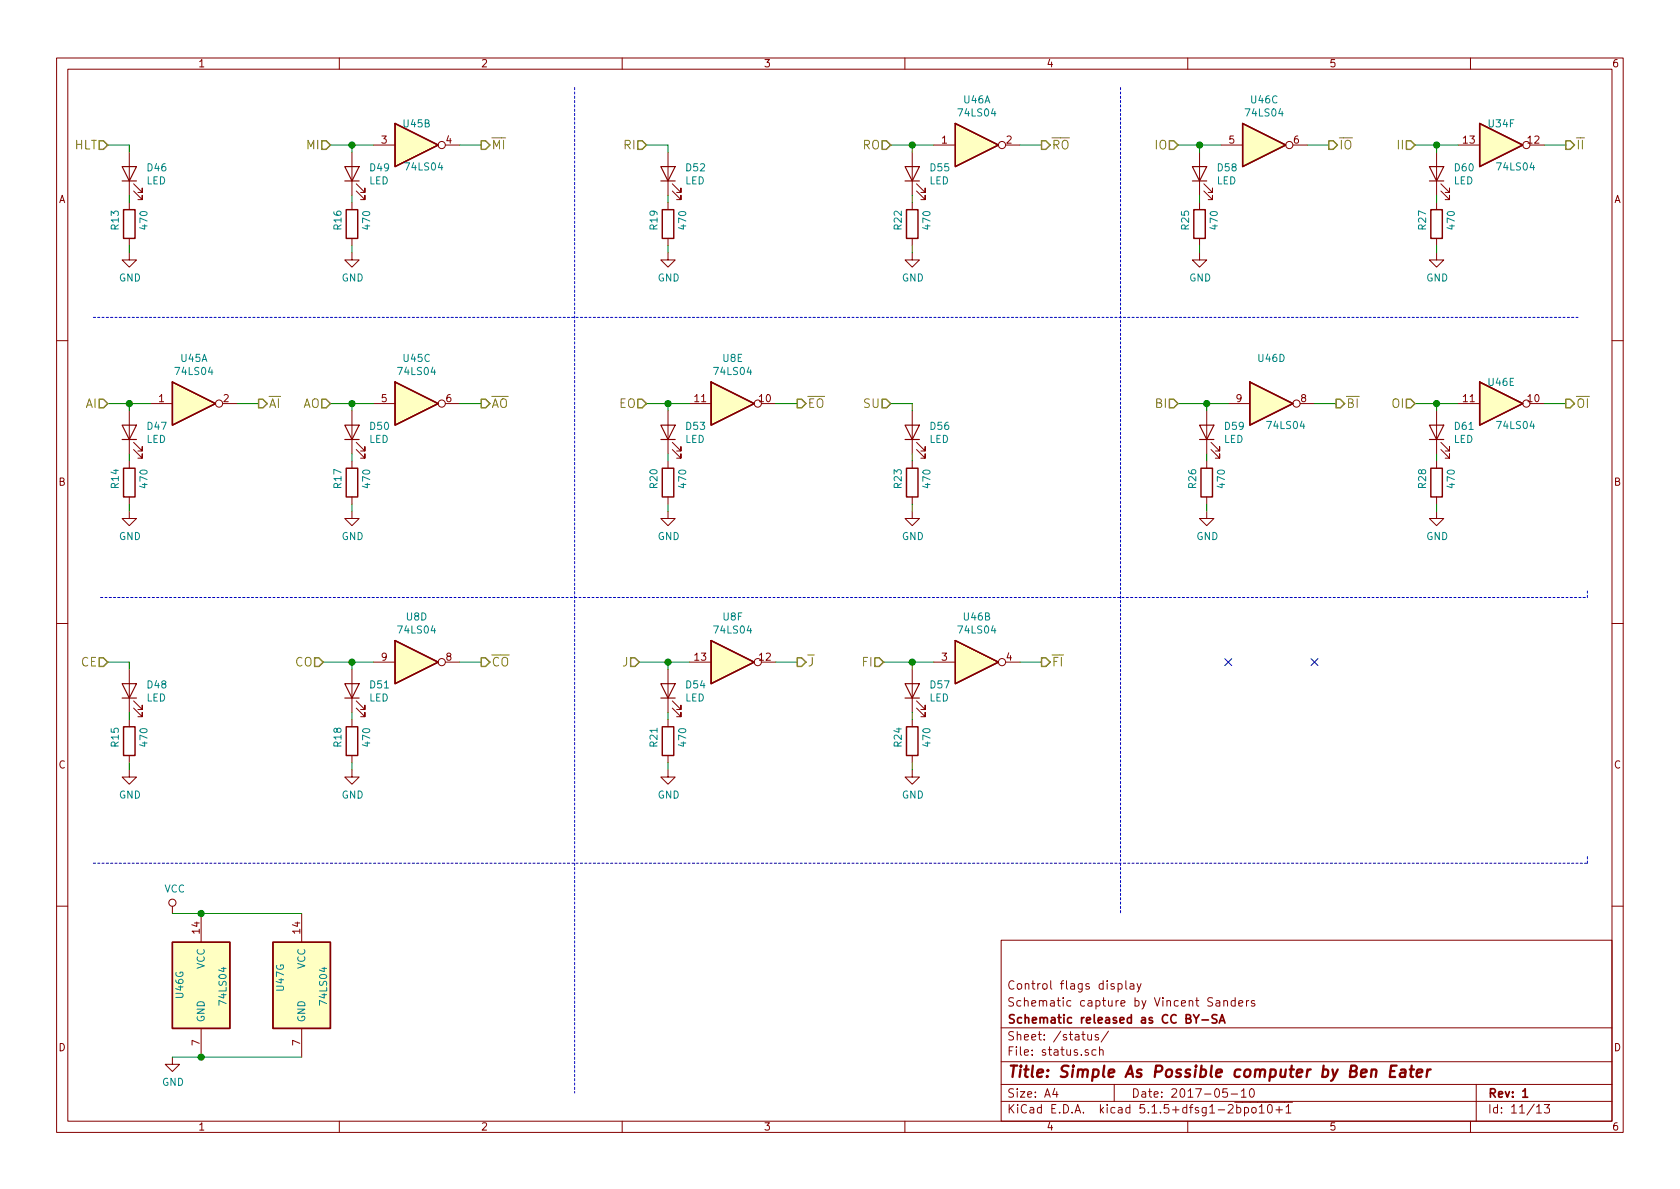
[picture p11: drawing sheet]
EESchema Schematic File Version 4
EELAYER 30 0
EELAYER END
$Descr A4 11693 8268
encoding utf-8
Sheet 11 13
Title "Simple As Possible computer by Ben Eater"
Date "2017-05-10"
Rev "1"
Comp "Schematic released as CC BY-SA"
Comment1 "Schematic capture by Vincent Sanders"
Comment2 "Control flags display"
Comment3 ""
Comment4 ""
$EndDescr
Text HLabel 750  1000 0    60   Input ~ 0
HLT
Text HLabel 3350 1000 2    60   Output ~ 0
~MI
Text HLabel 2300 1000 0    60   Input ~ 0
MI
Wire Wire Line
	2300 1000 2450 1000
Wire Wire Line
	2450 1050 2450 1000
Connection ~ 2450 1000
Wire Wire Line
	2450 1400 2450 1350
Wire Wire Line
	2450 1750 2450 1700
Wire Wire Line
	6350 3550 6350 3500
Wire Wire Line
	6350 3200 6350 3150
Wire Wire Line
	6200 2800 6350 2800
Wire Wire Line
	6350 2800 6350 2850
Wire Wire Line
	4650 1750 4650 1700
Wire Wire Line
	4650 1400 4650 1350
Wire Wire Line
	4500 1000 4650 1000
Wire Wire Line
	4650 1000 4650 1050
Text HLabel 4500 1000 0    60   Input ~ 0
RI
Wire Wire Line
	6200 1000 6350 1000
Wire Wire Line
	6350 1050 6350 1000
Connection ~ 6350 1000
Wire Wire Line
	6350 1400 6350 1350
Wire Wire Line
	6350 1750 6350 1700
Text HLabel 6200 1000 0    60   Input ~ 0
RO
Text HLabel 7250 1000 2    60   Output ~ 0
~RO
Wire Wire Line
	8200 1000 8350 1000
Wire Wire Line
	8350 1050 8350 1000
Connection ~ 8350 1000
Wire Wire Line
	8350 1400 8350 1350
Wire Wire Line
	8350 1750 8350 1700
Text HLabel 9250 1000 2    60   Output ~ 0
~IO
Text HLabel 8200 1000 0    60   Input ~ 0
IO
Wire Wire Line
	9850 1000 10000 1000
Wire Wire Line
	10000 1050 10000 1000
Connection ~ 10000 1000
Wire Wire Line
	10000 1400 10000 1350
Wire Wire Line
	10000 1750 10000 1700
Text HLabel 9850 1000 0    60   Input ~ 0
II
Text HLabel 10900 1000 2    60   Output ~ 0
~II
Wire Wire Line
	750  2800 900  2800
Wire Wire Line
	900  2850 900  2800
Connection ~ 900  2800
Wire Wire Line
	900  3200 900  3150
Wire Wire Line
	900  3550 900  3500
Text HLabel 1800 2800 2    60   Output ~ 0
~AI
Text HLabel 750  2800 0    60   Input ~ 0
AI
Wire Wire Line
	2300 2800 2450 2800
Wire Wire Line
	2450 2850 2450 2800
Connection ~ 2450 2800
Wire Wire Line
	2450 3200 2450 3150
Wire Wire Line
	2450 3550 2450 3500
Text HLabel 2300 2800 0    60   Input ~ 0
AO
Text HLabel 3350 2800 2    60   Output ~ 0
~AO
Text HLabel 5550 2800 2    60   Output ~ 0
~EO
Wire Wire Line
	4500 2800 4650 2800
Wire Wire Line
	4650 2850 4650 2800
Connection ~ 4650 2800
Wire Wire Line
	4650 3200 4650 3150
Wire Wire Line
	4650 3550 4650 3500
Text HLabel 4500 2800 0    60   Input ~ 0
EO
Wire Wire Line
	8400 3200 8400 3150
Text HLabel 6200 2800 0    60   Input ~ 0
SU
Text HLabel 8200 2800 0    60   Input ~ 0
BI
Text HLabel 9300 2800 2    60   Output ~ 0
~BI
Wire Wire Line
	10000 3550 10000 3500
Wire Wire Line
	10000 3200 10000 3150
Wire Wire Line
	9850 2800 10000 2800
Wire Wire Line
	10000 2800 10000 2850
Text HLabel 9850 2800 0    60   Input ~ 0
OI
Wire Wire Line
	900  5350 900  5300
Wire Wire Line
	900  5000 900  4950
Wire Wire Line
	750  4600 900  4600
Wire Wire Line
	900  4600 900  4650
Text HLabel 750  4600 0    60   Input ~ 0
CE
Wire Wire Line
	8400 2850 8400 2800
Connection ~ 8400 2800
Wire Wire Line
	8400 3550 8400 3500
Wire Wire Line
	2450 5000 2450 4950
Wire Wire Line
	2450 4650 2450 4600
Connection ~ 2450 4600
Wire Wire Line
	2450 5350 2450 5300
Wire Wire Line
	4650 5000 4650 4950
Wire Wire Line
	4650 4650 4650 4600
Connection ~ 4650 4600
Wire Wire Line
	4650 5350 4650 5300
Text HLabel 2250 4600 0    60   Input ~ 0
CO
Text HLabel 4450 4600 0    60   Input ~ 0
J
Text HLabel 3350 4600 2    60   Output ~ 0
~CO
Text HLabel 5550 4600 2    60   Output ~ 0
~J
Wire Wire Line
	900  1750 900  1700
Wire Wire Line
	900  1400 900  1350
Wire Wire Line
	750  1000 900  1000
Wire Wire Line
	900  1000 900  1050
Wire Notes Line
	4000 600  4000 7600
Wire Notes Line
	7800 600  7800 6350
Wire Notes Line
	650  2200 11000 2200
Wire Notes Line
	700  4150 11050 4150
Wire Notes Line
	11050 4150 11050 4100
Wire Notes Line
	650  6000 11050 6000
Wire Notes Line
	11050 6000 11050 5950
NoConn ~ 9150 4600
NoConn ~ 8550 4600
Text HLabel 6150 4600 0    60   Input ~ 0
FI
Text HLabel 7250 4600 2    60   Output ~ 0
~FI
Wire Wire Line
	6350 4650 6350 4600
Connection ~ 6350 4600
Wire Wire Line
	6350 4950 6350 5000
Wire Wire Line
	6350 5300 6350 5350
Wire Wire Line
	8400 2800 8200 2800
Wire Wire Line
	2450 4600 2250 4600
Wire Wire Line
	6350 4600 6150 4600
$Comp
L Device:LED D46
U 1 1
P 900 1200
F 0 "D46" V 939 1083 50  0000 R CNN
F 1 "LED" V 848 1083 50  0000 R CNN
F 2 "" H 900 1200 50  0001 C CNN
F 3 "~" H 900 1200 50  0001 C CNN
	1    900  1200
	0    -1   -1   0   
$EndComp
$Comp
L Device:LED D49
U 1 1
P 2450 1200
F 0 "D49" V 2489 1083 50  0000 R CNN
F 1 "LED" V 2398 1083 50  0000 R CNN
F 2 "" H 2450 1200 50  0001 C CNN
F 3 "~" H 2450 1200 50  0001 C CNN
	1    2450 1200
	0    -1   -1   0   
$EndComp
$Comp
L Device:LED D47
U 1 1
P 900 3000
F 0 "D47" V 939 2883 50  0000 R CNN
F 1 "LED" V 848 2883 50  0000 R CNN
F 2 "" H 900 3000 50  0001 C CNN
F 3 "~" H 900 3000 50  0001 C CNN
	1    900  3000
	0    -1   -1   0   
$EndComp
$Comp
L Device:LED D50
U 1 1
P 2450 3000
F 0 "D50" V 2489 2883 50  0000 R CNN
F 1 "LED" V 2398 2883 50  0000 R CNN
F 2 "" H 2450 3000 50  0001 C CNN
F 3 "~" H 2450 3000 50  0001 C CNN
	1    2450 3000
	0    -1   -1   0   
$EndComp
$Comp
L Device:LED D52
U 1 1
P 4650 1200
F 0 "D52" V 4689 1083 50  0000 R CNN
F 1 "LED" V 4598 1083 50  0000 R CNN
F 2 "" H 4650 1200 50  0001 C CNN
F 3 "~" H 4650 1200 50  0001 C CNN
	1    4650 1200
	0    -1   -1   0   
$EndComp
$Comp
L Device:LED D55
U 1 1
P 6350 1200
F 0 "D55" V 6389 1083 50  0000 R CNN
F 1 "LED" V 6298 1083 50  0000 R CNN
F 2 "" H 6350 1200 50  0001 C CNN
F 3 "~" H 6350 1200 50  0001 C CNN
	1    6350 1200
	0    -1   -1   0   
$EndComp
$Comp
L Device:LED D53
U 1 1
P 4650 3000
F 0 "D53" V 4689 2883 50  0000 R CNN
F 1 "LED" V 4598 2883 50  0000 R CNN
F 2 "" H 4650 3000 50  0001 C CNN
F 3 "~" H 4650 3000 50  0001 C CNN
	1    4650 3000
	0    -1   -1   0   
$EndComp
$Comp
L Device:LED D56
U 1 1
P 6350 3000
F 0 "D56" V 6389 2883 50  0000 R CNN
F 1 "LED" V 6298 2883 50  0000 R CNN
F 2 "" H 6350 3000 50  0001 C CNN
F 3 "~" H 6350 3000 50  0001 C CNN
	1    6350 3000
	0    -1   -1   0   
$EndComp
$Comp
L Device:LED D58
U 1 1
P 8350 1200
F 0 "D58" V 8389 1083 50  0000 R CNN
F 1 "LED" V 8298 1083 50  0000 R CNN
F 2 "" H 8350 1200 50  0001 C CNN
F 3 "~" H 8350 1200 50  0001 C CNN
	1    8350 1200
	0    -1   -1   0   
$EndComp
$Comp
L Device:LED D60
U 1 1
P 10000 1200
F 0 "D60" V 10039 1083 50  0000 R CNN
F 1 "LED" V 9948 1083 50  0000 R CNN
F 2 "" H 10000 1200 50  0001 C CNN
F 3 "~" H 10000 1200 50  0001 C CNN
	1    10000 1200
	0    -1   -1   0   
$EndComp
$Comp
L Device:LED D59
U 1 1
P 8400 3000
F 0 "D59" V 8439 2883 50  0000 R CNN
F 1 "LED" V 8348 2883 50  0000 R CNN
F 2 "" H 8400 3000 50  0001 C CNN
F 3 "~" H 8400 3000 50  0001 C CNN
	1    8400 3000
	0    -1   -1   0   
$EndComp
$Comp
L Device:LED D61
U 1 1
P 10000 3000
F 0 "D61" V 10039 2883 50  0000 R CNN
F 1 "LED" V 9948 2883 50  0000 R CNN
F 2 "" H 10000 3000 50  0001 C CNN
F 3 "~" H 10000 3000 50  0001 C CNN
	1    10000 3000
	0    -1   -1   0   
$EndComp
$Comp
L Device:LED D48
U 1 1
P 900 4800
F 0 "D48" V 939 4683 50  0000 R CNN
F 1 "LED" V 848 4683 50  0000 R CNN
F 2 "" H 900 4800 50  0001 C CNN
F 3 "~" H 900 4800 50  0001 C CNN
	1    900  4800
	0    -1   -1   0   
$EndComp
$Comp
L Device:LED D51
U 1 1
P 2450 4800
F 0 "D51" V 2489 4683 50  0000 R CNN
F 1 "LED" V 2398 4683 50  0000 R CNN
F 2 "" H 2450 4800 50  0001 C CNN
F 3 "~" H 2450 4800 50  0001 C CNN
	1    2450 4800
	0    -1   -1   0   
$EndComp
$Comp
L Device:LED D54
U 1 1
P 4650 4800
F 0 "D54" V 4689 4683 50  0000 R CNN
F 1 "LED" V 4598 4683 50  0000 R CNN
F 2 "" H 4650 4800 50  0001 C CNN
F 3 "~" H 4650 4800 50  0001 C CNN
	1    4650 4800
	0    -1   -1   0   
$EndComp
$Comp
L Device:LED D57
U 1 1
P 6350 4800
F 0 "D57" V 6389 4683 50  0000 R CNN
F 1 "LED" V 6298 4683 50  0000 R CNN
F 2 "" H 6350 4800 50  0001 C CNN
F 3 "~" H 6350 4800 50  0001 C CNN
	1    6350 4800
	0    -1   -1   0   
$EndComp
$Comp
L Device:R R13
U 1 1
P 900 1550
F 0 "R13" V 800 1500 50  0000 L CNN
F 1 "470" V 1000 1500 50  0000 L CNN
F 2 "" V 830 1550 50  0001 C CNN
F 3 "~" H 900 1550 50  0001 C CNN
	1    900  1550
	1    0    0    -1  
$EndComp
$Comp
L Device:R R16
U 1 1
P 2450 1550
F 0 "R16" V 2350 1500 50  0000 L CNN
F 1 "470" V 2550 1500 50  0000 L CNN
F 2 "" V 2380 1550 50  0001 C CNN
F 3 "~" H 2450 1550 50  0001 C CNN
	1    2450 1550
	1    0    0    -1  
$EndComp
$Comp
L Device:R R19
U 1 1
P 4650 1550
F 0 "R19" V 4550 1500 50  0000 L CNN
F 1 "470" V 4750 1500 50  0000 L CNN
F 2 "" V 4580 1550 50  0001 C CNN
F 3 "~" H 4650 1550 50  0001 C CNN
	1    4650 1550
	1    0    0    -1  
$EndComp
$Comp
L Device:R R22
U 1 1
P 6350 1550
F 0 "R22" V 6250 1500 50  0000 L CNN
F 1 "470" V 6450 1500 50  0000 L CNN
F 2 "" V 6280 1550 50  0001 C CNN
F 3 "~" H 6350 1550 50  0001 C CNN
	1    6350 1550
	1    0    0    -1  
$EndComp
$Comp
L Device:R R25
U 1 1
P 8350 1550
F 0 "R25" V 8250 1500 50  0000 L CNN
F 1 "470" V 8450 1500 50  0000 L CNN
F 2 "" V 8280 1550 50  0001 C CNN
F 3 "~" H 8350 1550 50  0001 C CNN
	1    8350 1550
	1    0    0    -1  
$EndComp
$Comp
L Device:R R27
U 1 1
P 10000 1550
F 0 "R27" V 9900 1500 50  0000 L CNN
F 1 "470" V 10100 1500 50  0000 L CNN
F 2 "" V 9930 1550 50  0001 C CNN
F 3 "~" H 10000 1550 50  0001 C CNN
	1    10000 1550
	1    0    0    -1  
$EndComp
$Comp
L Device:R R28
U 1 1
P 10000 3350
F 0 "R28" V 9900 3300 50  0000 L CNN
F 1 "470" V 10100 3300 50  0000 L CNN
F 2 "" V 9930 3350 50  0001 C CNN
F 3 "~" H 10000 3350 50  0001 C CNN
	1    10000 3350
	1    0    0    -1  
$EndComp
$Comp
L Device:R R26
U 1 1
P 8400 3350
F 0 "R26" V 8300 3300 50  0000 L CNN
F 1 "470" V 8500 3300 50  0000 L CNN
F 2 "" V 8330 3350 50  0001 C CNN
F 3 "~" H 8400 3350 50  0001 C CNN
	1    8400 3350
	1    0    0    -1  
$EndComp
$Comp
L Device:R R23
U 1 1
P 6350 3350
F 0 "R23" V 6250 3300 50  0000 L CNN
F 1 "470" V 6450 3300 50  0000 L CNN
F 2 "" V 6280 3350 50  0001 C CNN
F 3 "~" H 6350 3350 50  0001 C CNN
	1    6350 3350
	1    0    0    -1  
$EndComp
$Comp
L Device:R R20
U 1 1
P 4650 3350
F 0 "R20" V 4550 3300 50  0000 L CNN
F 1 "470" V 4750 3300 50  0000 L CNN
F 2 "" V 4580 3350 50  0001 C CNN
F 3 "~" H 4650 3350 50  0001 C CNN
	1    4650 3350
	1    0    0    -1  
$EndComp
$Comp
L Device:R R17
U 1 1
P 2450 3350
F 0 "R17" V 2350 3300 50  0000 L CNN
F 1 "470" V 2550 3300 50  0000 L CNN
F 2 "" V 2380 3350 50  0001 C CNN
F 3 "~" H 2450 3350 50  0001 C CNN
	1    2450 3350
	1    0    0    -1  
$EndComp
$Comp
L Device:R R14
U 1 1
P 900 3350
F 0 "R14" V 800 3300 50  0000 L CNN
F 1 "470" V 1000 3300 50  0000 L CNN
F 2 "" V 830 3350 50  0001 C CNN
F 3 "~" H 900 3350 50  0001 C CNN
	1    900  3350
	1    0    0    -1  
$EndComp
$Comp
L Device:R R15
U 1 1
P 900 5150
F 0 "R15" V 800 5100 50  0000 L CNN
F 1 "470" V 1000 5100 50  0000 L CNN
F 2 "" V 830 5150 50  0001 C CNN
F 3 "~" H 900 5150 50  0001 C CNN
	1    900  5150
	1    0    0    -1  
$EndComp
$Comp
L Device:R R18
U 1 1
P 2450 5150
F 0 "R18" V 2350 5100 50  0000 L CNN
F 1 "470" V 2550 5100 50  0000 L CNN
F 2 "" V 2380 5150 50  0001 C CNN
F 3 "~" H 2450 5150 50  0001 C CNN
	1    2450 5150
	1    0    0    -1  
$EndComp
$Comp
L Device:R R21
U 1 1
P 4650 5150
F 0 "R21" V 4550 5100 50  0000 L CNN
F 1 "470" V 4750 5100 50  0000 L CNN
F 2 "" V 4580 5150 50  0001 C CNN
F 3 "~" H 4650 5150 50  0001 C CNN
	1    4650 5150
	1    0    0    -1  
$EndComp
$Comp
L Device:R R24
U 1 1
P 6350 5150
F 0 "R24" V 6250 5100 50  0000 L CNN
F 1 "470" V 6450 5100 50  0000 L CNN
F 2 "" V 6280 5150 50  0001 C CNN
F 3 "~" H 6350 5150 50  0001 C CNN
	1    6350 5150
	1    0    0    -1  
$EndComp
$Comp
L 74xx:74LS04 U45
U 1 1
P 1350 2800
F 0 "U45" H 1350 3117 50  0000 C CNN
F 1 "74LS04" H 1350 3026 50  0000 C CNN
F 2 "" H 1350 2800 50  0001 C CNN
F 3 "http://www.ti.com/lit/gpn/sn74LS04" H 1350 2800 50  0001 C CNN
	1    1350 2800
	1    0    0    -1  
$EndComp
$Comp
L 74xx:74LS04 U45
U 2 1
P 2900 1000
F 0 "U45" H 2900 1150 50  0000 C CNN
F 1 "74LS04" H 2950 850 50  0000 C CNN
F 2 "" H 2900 1000 50  0001 C CNN
F 3 "http://www.ti.com/lit/gpn/sn74LS04" H 2900 1000 50  0001 C CNN
	2    2900 1000
	1    0    0    -1  
$EndComp
$Comp
L 74xx:74LS04 U45
U 3 1
P 2900 2800
F 0 "U45" H 2900 3117 50  0000 C CNN
F 1 "74LS04" H 2900 3026 50  0000 C CNN
F 2 "" H 2900 2800 50  0001 C CNN
F 3 "http://www.ti.com/lit/gpn/sn74LS04" H 2900 2800 50  0001 C CNN
	3    2900 2800
	1    0    0    -1  
$EndComp
$Comp
L 74xx:74LS04 U8
U 4 1
P 2900 4600
F 0 "U8" H 2900 4917 50  0000 C CNN
F 1 "74LS04" H 2900 4826 50  0000 C CNN
F 2 "" H 2900 4600 50  0001 C CNN
F 3 "http://www.ti.com/lit/gpn/sn74LS04" H 2900 4600 50  0001 C CNN
	4    2900 4600
	1    0    0    -1  
$EndComp
$Comp
L 74xx:74LS04 U8
U 5 1
P 5100 2800
F 0 "U8" H 5100 3117 50  0000 C CNN
F 1 "74LS04" H 5100 3026 50  0000 C CNN
F 2 "" H 5100 2800 50  0001 C CNN
F 3 "http://www.ti.com/lit/gpn/sn74LS04" H 5100 2800 50  0001 C CNN
	5    5100 2800
	1    0    0    -1  
$EndComp
$Comp
L 74xx:74LS04 U8
U 6 1
P 5100 4600
F 0 "U8" H 5100 4917 50  0000 C CNN
F 1 "74LS04" H 5100 4826 50  0000 C CNN
F 2 "" H 5100 4600 50  0001 C CNN
F 3 "http://www.ti.com/lit/gpn/sn74LS04" H 5100 4600 50  0001 C CNN
	6    5100 4600
	1    0    0    -1  
$EndComp
$Comp
L 74xx:74LS04 U46
U 7 1
P 1400 6850
F 0 "U46" V 1250 6750 50  0000 L CNN
F 1 "74LS04" V 1550 6700 50  0000 L CNN
F 2 "" H 1400 6850 50  0001 C CNN
F 3 "http://www.ti.com/lit/gpn/sn74LS04" H 1400 6850 50  0001 C CNN
	7    1400 6850
	1    0    0    -1  
$EndComp
$Comp
L 74xx:74LS04 U46
U 1 1
P 6800 1000
F 0 "U46" H 6800 1317 50  0000 C CNN
F 1 "74LS04" H 6800 1226 50  0000 C CNN
F 2 "" H 6800 1000 50  0001 C CNN
F 3 "http://www.ti.com/lit/gpn/sn74LS04" H 6800 1000 50  0001 C CNN
	1    6800 1000
	1    0    0    -1  
$EndComp
$Comp
L 74xx:74LS04 U46
U 2 1
P 6800 4600
F 0 "U46" H 6800 4917 50  0000 C CNN
F 1 "74LS04" H 6800 4826 50  0000 C CNN
F 2 "" H 6800 4600 50  0001 C CNN
F 3 "http://www.ti.com/lit/gpn/sn74LS04" H 6800 4600 50  0001 C CNN
	2    6800 4600
	1    0    0    -1  
$EndComp
$Comp
L 74xx:74LS04 U46
U 3 1
P 8800 1000
F 0 "U46" H 8800 1317 50  0000 C CNN
F 1 "74LS04" H 8800 1226 50  0000 C CNN
F 2 "" H 8800 1000 50  0001 C CNN
F 3 "http://www.ti.com/lit/gpn/sn74LS04" H 8800 1000 50  0001 C CNN
	3    8800 1000
	1    0    0    -1  
$EndComp
$Comp
L 74xx:74LS04 U46
U 4 1
P 8850 2800
F 0 "U46" H 8850 3117 50  0000 C CNN
F 1 "74LS04" H 8950 2650 50  0000 C CNN
F 2 "" H 8850 2800 50  0001 C CNN
F 3 "http://www.ti.com/lit/gpn/sn74LS04" H 8850 2800 50  0001 C CNN
	4    8850 2800
	1    0    0    -1  
$EndComp
$Comp
L 74xx:74LS04 U46
U 5 1
P 10450 2800
F 0 "U46" H 10450 2950 50  0000 C CNN
F 1 "74LS04" H 10550 2650 50  0000 C CNN
F 2 "" H 10450 2800 50  0001 C CNN
F 3 "http://www.ti.com/lit/gpn/sn74LS04" H 10450 2800 50  0001 C CNN
	5    10450 2800
	1    0    0    -1  
$EndComp
$Comp
L 74xx:74LS04 U34
U 6 1
P 10450 1000
F 0 "U34" H 10450 1150 50  0000 C CNN
F 1 "74LS04" H 10550 850 50  0000 C CNN
F 2 "" H 10450 1000 50  0001 C CNN
F 3 "http://www.ti.com/lit/gpn/sn74LS04" H 10450 1000 50  0001 C CNN
	6    10450 1000
	1    0    0    -1  
$EndComp
$Comp
L 74xx:74LS04 U47
U 7 1
P 2100 6850
F 0 "U47" V 1950 6800 50  0000 L CNN
F 1 "74LS04" V 2250 6700 50  0000 L CNN
F 2 "" H 2100 6850 50  0001 C CNN
F 3 "http://www.ti.com/lit/gpn/sn74LS04" H 2100 6850 50  0001 C CNN
	7    2100 6850
	1    0    0    -1  
$EndComp
Wire Wire Line
	10900 1000 10750 1000
Wire Wire Line
	10000 1000 10150 1000
Wire Wire Line
	9250 1000 9100 1000
Wire Wire Line
	8350 1000 8500 1000
Wire Wire Line
	2450 1000 2600 1000
Wire Wire Line
	3200 1000 3350 1000
Wire Wire Line
	6350 1000 6500 1000
Wire Wire Line
	7100 1000 7250 1000
Wire Wire Line
	8400 2800 8550 2800
Wire Wire Line
	9150 2800 9300 2800
Wire Wire Line
	5400 2800 5550 2800
Wire Wire Line
	4650 2800 4800 2800
Wire Wire Line
	3200 2800 3350 2800
Wire Wire Line
	2450 2800 2600 2800
Wire Wire Line
	1800 2800 1650 2800
Wire Wire Line
	900  2800 1050 2800
Wire Wire Line
	3350 4600 3200 4600
Wire Wire Line
	2450 4600 2600 4600
Wire Wire Line
	5550 4600 5400 4600
Wire Wire Line
	4650 4600 4450 4600
Wire Wire Line
	4650 4600 4800 4600
Wire Wire Line
	6350 4600 6500 4600
Wire Wire Line
	7250 4600 7100 4600
$Comp
L power:GND #PWR0142
U 1 1
P 1200 7350
F 0 "#PWR0142" H 1200 7100 50  0001 C CNN
F 1 "GND" H 1205 7177 50  0000 C CNN
F 2 "" H 1200 7350 50  0001 C CNN
F 3 "" H 1200 7350 50  0001 C CNN
	1    1200 7350
	1    0    0    -1  
$EndComp
$Comp
L power:VCC #PWR0141
U 1 1
P 1200 6350
F 0 "#PWR0141" H 1200 6200 50  0001 C CNN
F 1 "VCC" H 1217 6523 50  0000 C CNN
F 2 "" H 1200 6350 50  0001 C CNN
F 3 "" H 1200 6350 50  0001 C CNN
	1    1200 6350
	1    0    0    -1  
$EndComp
Wire Wire Line
	2100 6350 1400 6350
Connection ~ 1400 6350
Wire Wire Line
	1400 6350 1200 6350
Wire Wire Line
	2100 7350 1400 7350
Connection ~ 1400 7350
Wire Wire Line
	1400 7350 1200 7350
$Comp
L power:GND #PWR0140
U 1 1
P 900 5350
F 0 "#PWR0140" H 900 5100 50  0001 C CNN
F 1 "GND" H 905 5177 50  0000 C CNN
F 2 "" H 900 5350 50  0001 C CNN
F 3 "" H 900 5350 50  0001 C CNN
	1    900  5350
	1    0    0    -1  
$EndComp
$Comp
L power:GND #PWR0145
U 1 1
P 2450 5350
F 0 "#PWR0145" H 2450 5100 50  0001 C CNN
F 1 "GND" H 2455 5177 50  0000 C CNN
F 2 "" H 2450 5350 50  0001 C CNN
F 3 "" H 2450 5350 50  0001 C CNN
	1    2450 5350
	1    0    0    -1  
$EndComp
$Comp
L power:GND #PWR0139
U 1 1
P 900 3550
F 0 "#PWR0139" H 900 3300 50  0001 C CNN
F 1 "GND" H 905 3377 50  0000 C CNN
F 2 "" H 900 3550 50  0001 C CNN
F 3 "" H 900 3550 50  0001 C CNN
	1    900  3550
	1    0    0    -1  
$EndComp
$Comp
L power:GND #PWR0144
U 1 1
P 2450 3550
F 0 "#PWR0144" H 2450 3300 50  0001 C CNN
F 1 "GND" H 2455 3377 50  0000 C CNN
F 2 "" H 2450 3550 50  0001 C CNN
F 3 "" H 2450 3550 50  0001 C CNN
	1    2450 3550
	1    0    0    -1  
$EndComp
$Comp
L power:GND #PWR0138
U 1 1
P 900 1750
F 0 "#PWR0138" H 900 1500 50  0001 C CNN
F 1 "GND" H 905 1577 50  0000 C CNN
F 2 "" H 900 1750 50  0001 C CNN
F 3 "" H 900 1750 50  0001 C CNN
	1    900  1750
	1    0    0    -1  
$EndComp
$Comp
L power:GND #PWR0143
U 1 1
P 2450 1750
F 0 "#PWR0143" H 2450 1500 50  0001 C CNN
F 1 "GND" H 2455 1577 50  0000 C CNN
F 2 "" H 2450 1750 50  0001 C CNN
F 3 "" H 2450 1750 50  0001 C CNN
	1    2450 1750
	1    0    0    -1  
$EndComp
$Comp
L power:GND #PWR0146
U 1 1
P 4650 1750
F 0 "#PWR0146" H 4650 1500 50  0001 C CNN
F 1 "GND" H 4655 1577 50  0000 C CNN
F 2 "" H 4650 1750 50  0001 C CNN
F 3 "" H 4650 1750 50  0001 C CNN
	1    4650 1750
	1    0    0    -1  
$EndComp
$Comp
L power:GND #PWR0149
U 1 1
P 6350 1750
F 0 "#PWR0149" H 6350 1500 50  0001 C CNN
F 1 "GND" H 6355 1577 50  0000 C CNN
F 2 "" H 6350 1750 50  0001 C CNN
F 3 "" H 6350 1750 50  0001 C CNN
	1    6350 1750
	1    0    0    -1  
$EndComp
$Comp
L power:GND #PWR0147
U 1 1
P 4650 3550
F 0 "#PWR0147" H 4650 3300 50  0001 C CNN
F 1 "GND" H 4655 3377 50  0000 C CNN
F 2 "" H 4650 3550 50  0001 C CNN
F 3 "" H 4650 3550 50  0001 C CNN
	1    4650 3550
	1    0    0    -1  
$EndComp
$Comp
L power:GND #PWR0150
U 1 1
P 6350 3550
F 0 "#PWR0150" H 6350 3300 50  0001 C CNN
F 1 "GND" H 6355 3377 50  0000 C CNN
F 2 "" H 6350 3550 50  0001 C CNN
F 3 "" H 6350 3550 50  0001 C CNN
	1    6350 3550
	1    0    0    -1  
$EndComp
$Comp
L power:GND #PWR0153
U 1 1
P 8400 3550
F 0 "#PWR0153" H 8400 3300 50  0001 C CNN
F 1 "GND" H 8405 3377 50  0000 C CNN
F 2 "" H 8400 3550 50  0001 C CNN
F 3 "" H 8400 3550 50  0001 C CNN
	1    8400 3550
	1    0    0    -1  
$EndComp
$Comp
L power:GND #PWR0155
U 1 1
P 10000 3550
F 0 "#PWR0155" H 10000 3300 50  0001 C CNN
F 1 "GND" H 10005 3377 50  0000 C CNN
F 2 "" H 10000 3550 50  0001 C CNN
F 3 "" H 10000 3550 50  0001 C CNN
	1    10000 3550
	1    0    0    -1  
$EndComp
$Comp
L power:GND #PWR0152
U 1 1
P 8350 1750
F 0 "#PWR0152" H 8350 1500 50  0001 C CNN
F 1 "GND" H 8355 1577 50  0000 C CNN
F 2 "" H 8350 1750 50  0001 C CNN
F 3 "" H 8350 1750 50  0001 C CNN
	1    8350 1750
	1    0    0    -1  
$EndComp
$Comp
L power:GND #PWR0154
U 1 1
P 10000 1750
F 0 "#PWR0154" H 10000 1500 50  0001 C CNN
F 1 "GND" H 10005 1577 50  0000 C CNN
F 2 "" H 10000 1750 50  0001 C CNN
F 3 "" H 10000 1750 50  0001 C CNN
	1    10000 1750
	1    0    0    -1  
$EndComp
$Comp
L power:GND #PWR0148
U 1 1
P 4650 5350
F 0 "#PWR0148" H 4650 5100 50  0001 C CNN
F 1 "GND" H 4655 5177 50  0000 C CNN
F 2 "" H 4650 5350 50  0001 C CNN
F 3 "" H 4650 5350 50  0001 C CNN
	1    4650 5350
	1    0    0    -1  
$EndComp
$Comp
L power:GND #PWR0151
U 1 1
P 6350 5350
F 0 "#PWR0151" H 6350 5100 50  0001 C CNN
F 1 "GND" H 6355 5177 50  0000 C CNN
F 2 "" H 6350 5350 50  0001 C CNN
F 3 "" H 6350 5350 50  0001 C CNN
	1    6350 5350
	1    0    0    -1  
$EndComp
Wire Wire Line
	10150 2800 10000 2800
Connection ~ 10000 2800
Text HLabel 10900 2800 2    60   Output ~ 0
~OI
Wire Wire Line
	10900 2800 10750 2800
$EndSCHEMATC
